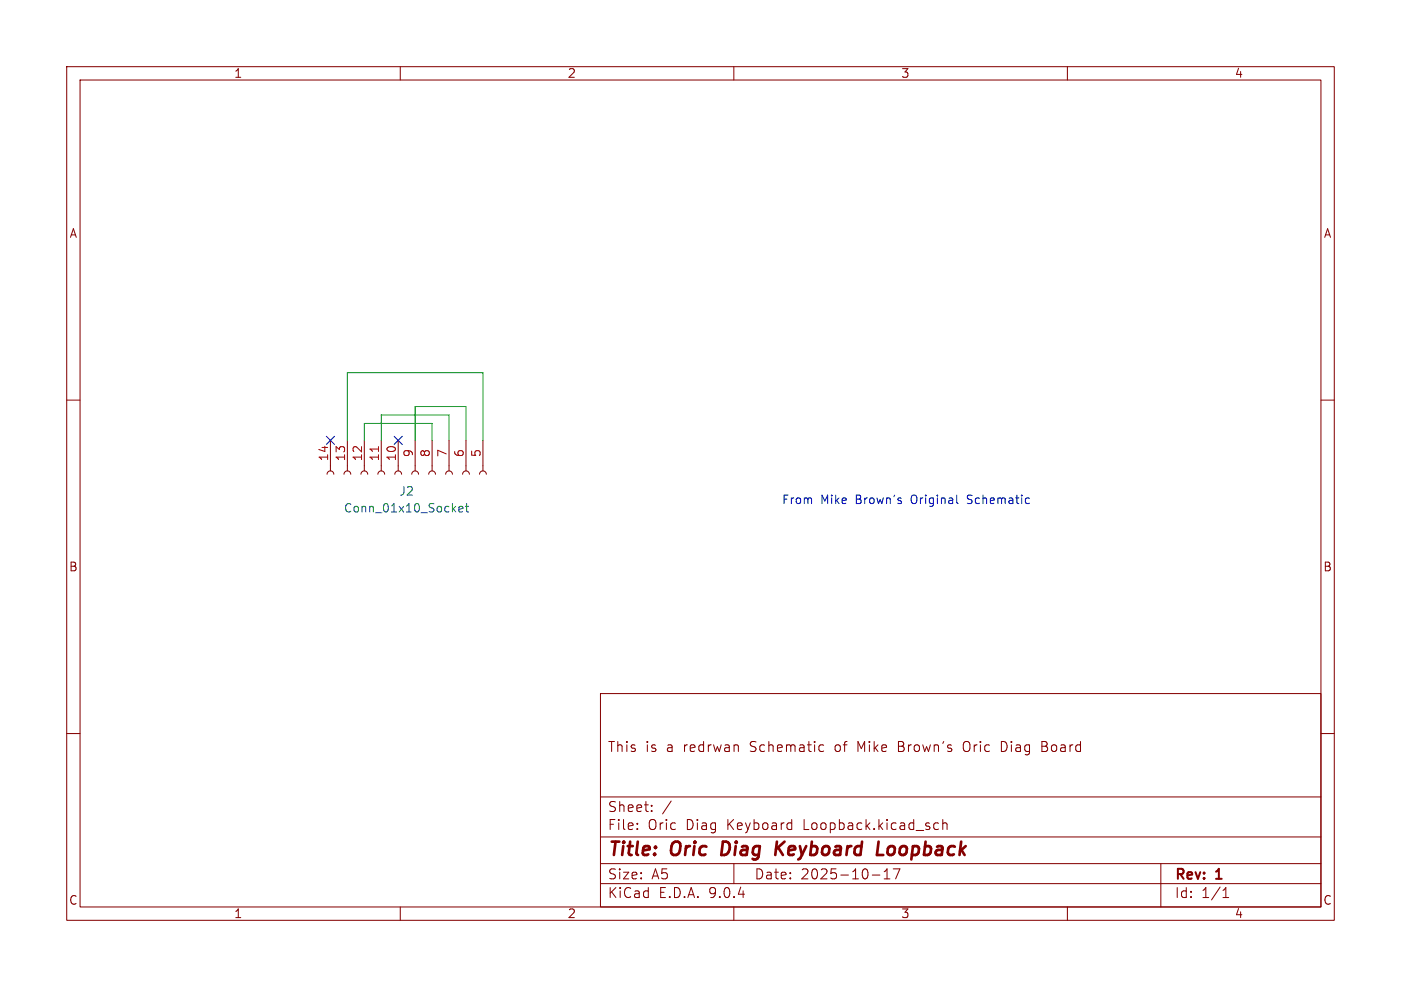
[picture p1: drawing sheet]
<svg xmlns="http://www.w3.org/2000/svg" width="210mm" height="148mm" viewBox="0 0 210 148" stroke-linecap="round" stroke-linejoin="round" font-family="sans-serif">
<g fill="none" stroke="#840000" stroke-width=".15">
<path d="M10 10h190v128h-190zM12 12h186v124h-186zM60 10v2M110 10v2M160 10v2M10 60h2M49 71.1a.51 .51 0 0 1 .5-.5 .51 .51 0 0 1 .5 .5M49.5 66v4.6M51.6 71.1a.51 .51 0 0 1 .5-.5 .51 .51 0 0 1 .5 .5M52.1 66v4.6M54.1 71.1a.51 .51 0 0 1 .5-.5 .51 .51 0 0 1 .5 .5M54.6 66v4.6"/>
<path d="M56.6 71.1a.51 .51 0 0 1 .5-.5 .51 .51 0 0 1 .6 .5M57.1 66v4.6M59.2 71.1a.51 .51 0 0 1 .5-.5 .51 .51 0 0 1 .5 .5M59.7 66v4.6M61.7 71.1a.51 .51 0 0 1 .5-.5 .51 .51 0 0 1 .5 .5M62.2 66v4.6M64.3 71.1a.51 .51 0 0 1 .5-.5 .51 .51 0 0 1 .5 .5M64.8 66v4.6M66.8 71.1a.51 .51 0 0 1 .5-.5 .51 .51 0 0 1 .5 .5M67.3 66v4.6M69.3 71.1a.51 .51 0 0 1 .5-.5 .51 .51 0 0 1 .6 .5M69.8 66v4.6"/>
<path d="M71.9 71.1a.51 .51 0 0 1 .5-.5 .51 .51 0 0 1 .5 .5M72.4 66v4.6M198 60h2M10 110h2M90 104h108v32h-108zM90 119.5h108M123 111.7l.5 .1M123.5 112.6l-.5 .1M134.7 111.9h.5M135.2 111.2h-.5v1.5h.6M144.8 111.2l-.2 .1a.96 .96 0 0 0 .2 1.4M150.7 111.3l-.6-.1v1.5l.6-.1"/>
<path d="M156.2 111.9h.5M156.7 111.9l.2 .1M156.8 111.3l-.6-.1v1.5h.6M156.8 111.8l-.1 .1M198 110h2M60 136v2M90 132.5h108M90 129.5h108M90 125.5h108M95.5 124.2v.2M95.5 123.5v.1M97.7 121.5v.2"/>
<path d="M97.7 120.8v.1M100.6 120.1l-1.3 1.9M110 136v2M110 129.5v3M118.5 123.4l.2 .1M118.7 122.9v1.5M118.7 124.3l-.2 .1M130.8 131.2h1.1M132.5 131.8h.9M132.5 130.7l.5-.4v1.5M134.9 130.3l-.6 1.5M140.1 124.3h.6"/>
<path d="M140.1 123.5h.6M141.3 123.5a.37 .37 0 0 1 .7 .1v.8M141.3 122.9v1.5M160 136v2M174 129.5v6.5M183.3 134.6h.9M183.3 133.5l.5-.4v1.5"/>
</g>
<path d="M108.4 126.2l-.3 2h.5M116.5 126.2l-.3 2M116.6 127.1l.8 1.1M117.6 126.2l-1.3 1.2M131.4 128.2h1M133.2 127.1l-.2 .7 .2 .3" fill="none" stroke="#840000" stroke-width=".4"/>
<path d="M56.7 67v.7" fill="none" stroke="#a90000" stroke-width=".15"/>
<path d="M68.8 76.4l.6-.2-.1-.2-.3-.1-.2 .2 .1 .6h.4M69.8 75.9h.4M69.9 75.5v1.1l.3 .2" fill="none" stroke="#006464" stroke-width=".15"/>
<path d="M52.1 66v-10.1h20.3v10.1M54.6 66v-2.5h10.2v2.5M57.1 66v-3.8h10.2v3.8M62.2 66v-5h7.6v5" fill="none" stroke="#009600" stroke-width=".15"/>
<path d="M48.9 65.4l1.2 1.2M50.1 65.4l-1.2 1.2M59.1 65.4l1.2 1.2M60.3 65.4l-1.2 1.2" fill="none" stroke="#000084" stroke-width=".15"/>
<path d="M143.4 75.3l.2 .2" fill="none" stroke="#0000c2" stroke-width=".15"/>
<g font-size="2.8" fill="#840000">
<text x="91" y="128.9">Title:</text>
<text x="100.7" y="128.9">Oric</text>
<text x="109" y="128.9">Diag</text>
<text x="117.9" y="128.9">Keyboard</text>
<text x="133.9" y="128.9">Loopback</text>
</g>
<g font-size="2.1" fill="#840000">
<text x="91" y="113">This</text>
<text x="96.7" y="113">is</text>
<text x="100" y="113">a</text>
<text x="102.6" y="113">redrwan</text>
<text x="112.7" y="113">Schematic</text>
<text x="125.6" y="113">of</text>
<text x="129.1" y="113">Mike</text>
<text x="135.3" y="113">Brown's</text>
<text x="145.3" y="113">Oric</text>
<text x="151.1" y="113">Diag</text>
<text x="157.3" y="113">Board</text>
<text x="91" y="124.7">File:</text>
<text x="91" y="122">Sheet:</text>
<text x="97.1" y="124.7">Oric</text>
<text x="102.9" y="124.7">Diag</text>
<text x="109.1" y="124.7">Keyboard</text>
<text x="120.7" y="124.7">Loopback.kicad_sch</text>
<text x="91" y="134.9">KiCad</text>
<text x="91" y="132.1">Size:</text>
<text x="97.7" y="132.1">A5</text>
<text x="98.7" y="134.9">E.D.A.</text>
<text x="106.3" y="134.9">9.0.4</text>
<text x="113" y="132.1">Date:</text>
<text x="120" y="132.1">2025-10-17</text>
<text x="176" y="132.3">Rev:</text>
<text x="176" y="134.9">Id:</text>
<text x="180.1" y="134.9">1/1</text>
<text x="182.4" y="132.3">1</text>
</g>
<g font-size="1.8" fill="#840000">
<text x="35" y="11.9">1</text>
<text x="85" y="11.9">2</text>
<text x="135" y="11.9">3</text>
<text x="185" y="11.9">4</text>
<text x="10.3" y="35.9">A</text>
<text x="198.4" y="35.9">A</text>
<text x="10.3" y="85.9">B</text>
<text x="198.3" y="85.9">B</text>
<text x="10.3" y="135.9">C</text>
<text x="35" y="137.9">1</text>
<text x="85" y="137.9">2</text>
<text x="135" y="137.9">3</text>
<text x="185" y="137.9">4</text>
<text x="198.3" y="135.9">C</text>
</g>
<g font-size="1.8" fill="#a90000">
<text x="49.3" y="69.3" transform="rotate(-90 49.3 69.3)">14</text>
<text x="51.8" y="69.3" transform="rotate(-90 51.8 69.3)">13</text>
<text x="54.4" y="69.3" transform="rotate(-90 54.4 69.3)">12</text>
<text x="56.9" y="69.3" transform="rotate(-90 56.9 69.3)">11</text>
<text x="59.4" y="69.3" transform="rotate(-90 59.4 69.3)">10</text>
<text x="62" y="68.7" transform="rotate(-90 62 68.7)">9</text>
<text x="64.5" y="68.7" transform="rotate(-90 64.5 68.7)">8</text>
<text x="67.1" y="68.7" transform="rotate(-90 67.1 68.7)">7</text>
<text x="69.6" y="68.7" transform="rotate(-90 69.6 68.7)">6</text>
<text x="72.1" y="68.7" transform="rotate(-90 72.1 68.7)">5</text>
</g>
<g font-size="1.8" fill="#006464">
<text x="51.5" y="77.1">Conn_01x10_Socket</text>
<text x="59.8" y="74.5">J2</text>
</g>
<g font-size="1.8" fill="#0000c2">
<text x="117.1" y="75.8">From</text>
<text x="123" y="75.8">Mike</text>
<text x="128.4" y="75.8">Brown's</text>
<text x="136.9" y="75.8">Original</text>
<text x="145.5" y="75.8">Schematic</text>
</g>
</svg>
